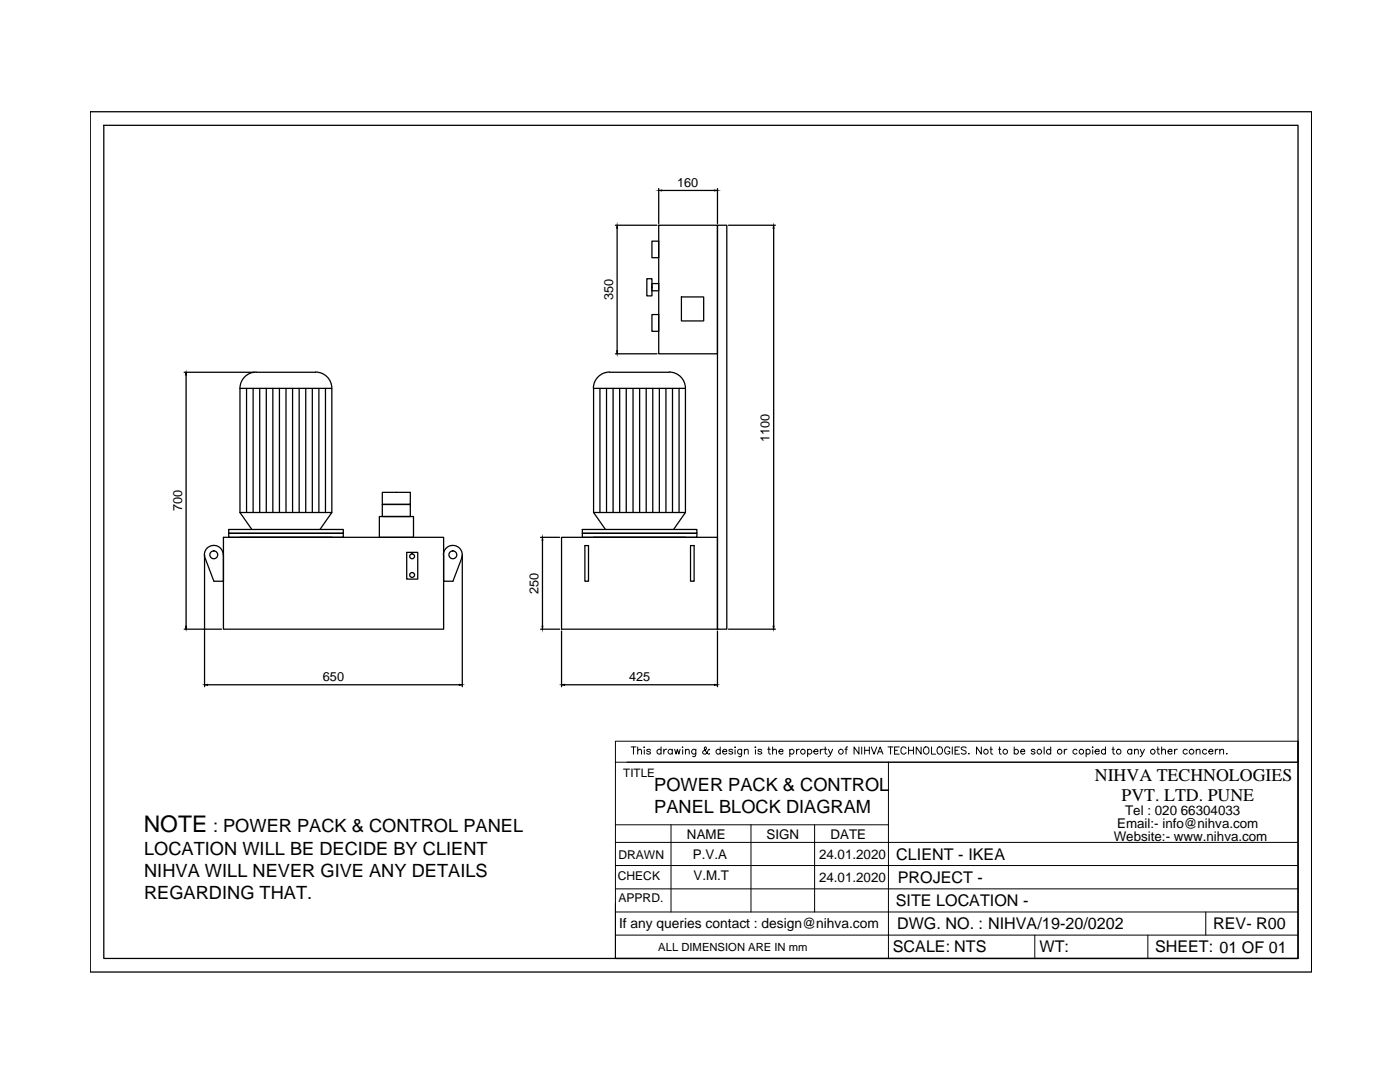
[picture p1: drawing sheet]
<svg xmlns="http://www.w3.org/2000/svg" width="279mm" height="216mm" viewBox="0 0 279 216" stroke-linecap="round" stroke-linejoin="round" font-family="sans-serif">
<!-- layer: 0 -->
<g fill="none" stroke="#000" stroke-width=".25">
<path d="M18 22.3h243.8v171.7h-243.8zM20.7 25h238.4v166.2h-238.4zM131.5 37.6v7M132.1 38h10.5M143.2 37.6v7M122.8 44.9h8.3M123.2 45.5v24.5M129.1 55.6h1v3.4h-1zM130.1 48.1h1.4v3.3h-1.4zM130.1 56.6h1.4v1.4h-1.4zM131.5 44.9h11.7v25.7h-11.7zM136 59.3h4.4v4.7h-4.4z"/>
<path d="M143.2 44.9h1.8v80.6h-1.8zM145.4 44.9h9.3M154.4 45.5v79.5M36.8 74.3h14M37.1 74.8v50.2M47.9 77.5h18.3v24.8M47.9 77.5v24.8M49.2 77.5v24.8M50.5 77.5v24.8M51.1 74.2a3.2 3.2 0 0 0-3.2 3.3M51.2 74.3h11.8M51.8 77.5v24.8"/>
<path d="M53.1 77.5v24.8M54.5 77.5v24.8M55.8 77.5v24.8M57.1 77.5v24.8M58.4 77.5v24.8M59.7 77.5v24.8M61 77.5v24.8M62.3 77.5v24.8M63 74.2a3.2 3.2 0 0 1 3.2 3.3M63.6 77.5v24.8M65 77.5v24.8M119.7 77.5v24.8"/>
<path d="M121 77.5v24.8M121.7 74.2a3.2 3.2 0 0 0-3.3 3.3M121.7 74.3h11.9M122.4 77.5v24.8M122.8 70.6h8.3M123.7 77.5v24.8M125 77.5v24.8M126.3 77.5v24.8M127.6 77.5v24.8M129 77.5v24.8M130.1 62.8h1.4v3.3h-1.4zM130.3 77.5v24.8"/>
<path d="M131.6 77.5v24.8M132.9 77.5v24.8M133.6 74.2a3.2 3.2 0 0 1 3.2 3.3M134.2 77.5v24.8M135.5 77.5v24.8M76.3 98.2v2.5h5.6v2.4h-5.6v-2.4h5.6v-2.5zM40.8 110.7v26.3M44.5 110.7a1.88 1.88 0 0 0-2.2-1.8 1.88 1.88 0 0 0-1.4 2.5M44.6 107.2h43.9v18.3h-43.9zM44.6 110.7v5.3h-1.9l-1.7-4.6M45.6 106.4h22.9v.8h-22.9zM45.6 105.6h22.9v.8h-22.9z"/>
<path d="M47.9 102.3h18.3l-2.3 3.3M47.9 107.2h18.3M47.9 102.3l2.4 3.3M75.7 103.1h6.8v4.1h-6.8zM81.2 110.2h2.2v5.4h-2.2zM92.1 111.4a1.87 1.87 0 0 0-1.4-2.5 1.87 1.87 0 0 0-2.2 1.8v5.3h1.9l1.7-4.6M92.3 110.7v26.3M107.9 107.2h3.8M108.3 107.8v17.2M112.1 107.2h31.1v18.3h-31.1zM116.2 106.4h22.9v.8h-22.9zM116.2 105.6h22.9v.8h-22.9z"/>
<path d="M116.7 108.9h.7v7.1h-.7zM118.5 102.3v-24.8h18.3v24.8M118.5 102.3h18.3l-2.4 3.3M118.5 107.2h18.3M118.5 102.3l2.3 3.3M137.8 108.9h.7v7.1h-.7zM36.8 125.5h7.4M41.4 136.6h50.3M107.9 125.5h3.8M112.1 125.9v11.1M112.7 136.6h29.9M143.2 125.9v11.1"/>
<path d="M145.4 125.5h9.3M259.1 147.9v43.3h-136.3"/>
<circle cx="42.7" cy="110.7" r=".78"/>
<circle cx="82.2" cy="114.7" r=".49"/>
<circle cx="82.2" cy="111" r=".49"/>
<circle cx="90.4" cy="110.7" r=".78"/>
</g>
<g fill="#000" stroke="#000" stroke-width=".2">
<path d="M131.5 38l.6-.1v.2zM142.6 37.9l.6 .1-.6 .1zM123.2 44.9v.6h-.1zM154.4 44.9l.1 .6h-.2zM37.1 74.3l.1 .5h-.2zM123.1 70h.1v.6zM108.3 107.2v.6h-.1zM37 125h.2l-.1 .5zM40.8 136.6h.6v.2zM91.7 136.6h.6l-.6 .2zM108.2 125h.1v.5zM112.1 136.6h.6v.2z"/>
<path d="M142.6 136.6h.6l-.6 .2zM154.3 125h.2l-.1 .5z"/>
</g>
<g fill="none" stroke="#000" stroke-width=".2">
<path d="M122.8 147.9h136.3v4.2h-136.3zM122.8 152.1v39.1M125.1 152.1h134M126 149h.9M126.4 149v1.5M127.3 149.8l.3-.3 .3 .1 .1 .9M127.3 149v1.5M128.5 149.1h.1zM128.6 149.6v.9M129.8 149.7a.43 .43 0 0 0-.8 0l.3 .2 .5 .2v.2a.43 .43 0 0 1-.8 0M131.9 149.7a.45 .45 0 0 0-.6 0 .45 .45 0 0 0 0 .6 .45 .45 0 0 0 .6 0M131.9 149v1.5"/>
<path d="M132.5 149.5v1M133.1 149.5a.51 .51 0 0 0-.6 .4M134.2 149.7a.47 .47 0 0 0-.7-.1 .47 .47 0 0 0 0 .7 .47 .47 0 0 0 .7 0M134.2 149.5v1M134.6 149.5l.3 1 .3-1 .3 1 .2-1M136.2 149.1h.1zM136.2 149.6v.9M136.8 149.8l.3-.3 .4 .1 .1 .9M136.8 149.5v1M138.9 149.5l-.1 1.3-.2 .2-.4-.1M138.9 149.7a.47 .47 0 0 0-.7-.1 .47 .47 0 0 0 0 .7 .47 .47 0 0 0 .7 0M141.6 149.6l-.1-.1-.1 .1a.76 .76 0 0 1-1.1 .8l-.1-.3 .1-.3 .7-.4-.2-.4-.2 .3 .2 .5 .6 .7 .2-.1"/>
<path d="M143.7 149.7a.47 .47 0 0 0-.7-.1 .47 .47 0 0 0 0 .7 .47 .47 0 0 0 .7 0M143.7 149v1.5M144.2 149.9h.8a.46 .46 0 0 0-.4-.3 .46 .46 0 0 0-.5 .4 .46 .46 0 0 0 .4 .5l.5-.2M146.2 149.7a.44 .44 0 0 0-.7 0l.6 .4 .1 .2a.44 .44 0 0 1-.7 0M146.7 149v.2zM146.7 149.6v.9M148 149.5v1.3l-.2 .2-.4-.1M148 149.7a.45 .45 0 0 0-.7 0 .45 .45 0 0 0 0 .6 .45 .45 0 0 0 .7 0M148.6 149.8l.3-.3 .4 .1v.9M148.6 149.5v1M150.7 149.1h.1zM150.8 149.6v.9"/>
<path d="M152 149.7a.44 .44 0 0 0-.7 0l.1 .2 .5 .2 .1 .2a.44 .44 0 0 1-.7 0M153.2 149.5h.5M153.4 149v1.2l.4 .3M154.2 149.8l.3-.3 .4 .1 .1 .9M154.2 149v1.5M155.5 149.9h.8a.45 .45 0 0 0-.7-.4 .45 .45 0 0 0-.1 .8l.2 .1a.38 .38 0 0 0 .6-.1M157.6 149.7a.47 .47 0 0 1 .7-.1 .47 .47 0 0 1 0 .7 .47 .47 0 0 1-.7 0M157.6 149.5v1.5M159 149.5v1M159.5 149.5a.45 .45 0 0 0-.5 .4M161.2 149.7a.47 .47 0 0 1 .7-.1 .47 .47 0 0 1 0 .7 .47 .47 0 0 1-.7 0M161.2 149.5v1.5"/>
<path d="M162.4 149.9h.9a.46 .46 0 0 0-.6-.3 .46 .46 0 0 0-.4 .4 .46 .46 0 0 0 .5 .5l.5-.2M163.7 149.5v1M164.3 149.5a.51 .51 0 0 0-.6 .4M164.5 149.5h.5M164.7 149v1.2l.4 .3M165.3 149.5l.4 1 .5-1M165.7 150.5l-.1 .3-.4 .2M168.6 149.5h.5M169.2 149l-.3 .1-.1 1.4M171.4 149v1.5l-1-1.5v1.5M172 149v1.5M172.6 149v1.5"/>
<path d="M172.6 149.7h.9M173.5 149v1.5M173.9 149l.5 1.5 .6-1.5M175.1 150.5l.6-1.5 .5 1.5M175.3 150h.7M177.2 149h1M177.3 152.1v39.1M177.7 149v1.5M178.5 149.7h.6M179.5 149h-1v1.5h1M180.8 149.4a.52 .52 0 0 0-.6-.4 .52 .52 0 0 0-.4 .6 .6 .6 0 0 0 .2 .8 .6 .6 0 0 0 .8-.1v-.2M181.3 149.7h1"/>
<path d="M181.3 149v1.5M182.3 149v1.5M183.8 149v1.5l-.9-1.5v1.5M184.4 149.3l.2-.2a.72 .72 0 0 1 .9 .5 .72 .72 0 0 1-.5 .9 .76 .76 0 0 1-.6-1.2zM185.9 149v1.5h.8M187.3 149.1a.71 .71 0 0 1 .8 .3 .71 .71 0 0 1-.1 .9 .66 .66 0 0 1-1-.1 .66 .66 0 0 1 .1-.9zM189.5 149.4a.52 .52 0 0 0-.6-.4 .52 .52 0 0 0-.4 .6 .6 .6 0 0 0 .2 .8 .6 .6 0 0 0 .8-.1v-.4h-.3M190 149v1.5M190.6 149.7h.5M191.5 149h-.9v1.5h.9M192.8 149.3l-.3-.3-.5 .1-.2 .2 .2 .3 .8 .3v.4a.63 .63 0 0 1-1 0M193.3 150.4h.1z"/>
<path d="M195.8 149v1.5l-.9-1.5v1.5M197.6 149.5h.4M197.8 149v1.2l.3 .3M199.3 149.5h.4M199.5 149v1.2v.2l.3 .1M202.4 149.7a.47 .47 0 0 1 .7-.1 .47 .47 0 0 1 0 .7 .47 .47 0 0 1-.7 0M202.4 149v1.5M203.7 149.9h.8a.46 .46 0 0 0-.5-.3 .46 .46 0 0 0-.4 .4 .46 .46 0 0 0 .4 .5l.5-.2M206.6 149.7a.44 .44 0 0 0-.8 0l.7 .4 .1 .2a.44 .44 0 0 1-.8 0M208.4 149v1.5M209.7 149.7a.47 .47 0 0 0-.7-.1 .47 .47 0 0 0 0 .7 .47 .47 0 0 0 .7 0M209.7 149v1.5"/>
<path d="M212.4 149.5v1M213 149.5l-.4 .1-.2 .3M214.9 149.7a.45 .45 0 0 0-.6 0 .45 .45 0 0 0 0 .6 .45 .45 0 0 0 .6 0M216.8 149.7a.45 .45 0 0 1 .6 0 .45 .45 0 0 1 0 .6 .45 .45 0 0 1-.6 0M216.8 149.5v1.5M218 149.1h.2zM218.1 149.6v.9M218.5 149.9h.9a.46 .46 0 0 0-.5-.3 .46 .46 0 0 0-.4 .4 .46 .46 0 0 0 .4 .5l.5-.2M220.6 149.7a.45 .45 0 0 0-.6 0 .45 .45 0 0 0 0 .6 .45 .45 0 0 0 .6 0M220.6 149v1.5M221.9 149.5h.5M222.1 149v1.2l.1 .2 .3 .1"/>
<path d="M225.9 149.7a.47 .47 0 0 0-.7-.1 .47 .47 0 0 0 0 .7 .47 .47 0 0 0 .7 0M225.9 149.5v1M226.4 149.8l.4-.3 .3 .1 .1 .9M226.4 149.5v1M227.6 149.5l.4 1 .4-1M228 150.5l-.1 .3-.4 .2M230.9 149.5h.5M231.1 149v1.2l.3 .3M231.8 149.8l.4-.3 .4 .1v.9M231.8 149v1.5M233.1 149.9h.8a.45 .45 0 0 0-.6-.4 .45 .45 0 0 0-.2 .8l.2 .1a.38 .38 0 0 0 .6-.1M234.4 149.5v1"/>
<path d="M235 149.5l-.5 .2-.1 .2M237 149.7a.47 .47 0 0 0-.7-.1 .47 .47 0 0 0 0 .7 .47 .47 0 0 0 .7 0M238.7 149.8l.4-.3 .4 .1v.9M238.7 149.5v1M240.8 149.7a.45 .45 0 0 0-.7 0 .45 .45 0 0 0 0 .6 .45 .45 0 0 0 .7 0M241.2 149.9h.9a.46 .46 0 0 0-.5-.3 .46 .46 0 0 0-.4 .4 .46 .46 0 0 0 .4 .5l.5-.2M242.5 149.5v1M243.1 149.5l-.3 .1-.3 .3M243.4 149.8l.4-.3 .4 .1v.9M243.4 149.5v1M244.8 150.4h.1zM122.8 177.4h136.3"/>
<path d="M122.8 172.7h136.3M122.8 168.1h136.3M122.8 164.6h54.5M133.9 164.6v17.4M149.9 164.6v17.4M162.6 164.6v17.4M122.8 182h136.3M122.8 186.6h136.3M206.5 186.6v4.6M229.1 186.6v4.6M240.6 182v4.6"/>
<circle cx="160.2" cy="150" r=".48"/>
<circle cx="167.8" cy="150" r=".48"/>
<circle cx="196.8" cy="150" r=".48"/>
<circle cx="200.6" cy="150" r=".48"/>
<circle cx="207.4" cy="150" r=".48"/>
<circle cx="211.5" cy="150" r=".48"/>
<circle cx="215.8" cy="150" r=".48"/>
<circle cx="223.3" cy="150" r=".48"/>
<circle cx="230.1" cy="150" r=".48"/>
<circle cx="237.8" cy="150" r=".48"/>
</g>
<text font-size="4.6" x="28.7" y="166">NOTE</text>
<g font-size="3.6">
<text x="218.5" y="155.9">NIHVA TECHNOLOGIES</text>
<text x="130.6" y="157.8">POWER PACK &amp; CONTROL</text>
<text x="223.8" y="159.9">PVT. LTD. PUNE</text>
<text x="42.5" y="166">: POWER PACK &amp; CONTROL PANEL</text>
<text x="130.6" y="162.2">PANEL BLOCK DIAGRAM</text>
<text x="28.8" y="170.6">LOCATION WILL BE DECIDE BY CLIENT</text>
<text x="28.8" y="175">NIHVA WILL NEVER GIVE ANY DETAILS</text>
<text x="28.8" y="179.5">REGARDING THAT.</text>
</g>
<g font-size="3.2">
<text x="178.9" y="171.6">CLIENT - IKEA</text>
<text x="179.2" y="176.1">PROJECT -</text>
<text x="178.8" y="180.8">SITE LOCATION -</text>
<text x="179" y="185.4">DWG. NO. : NIHVA/19-20/0202</text>
<text x="242.1" y="185.4">REV- R00</text>
<text x="178.2" y="190">SCALE: NTS</text>
<text x="207.4" y="190">WT:</text>
<text x="230.5" y="190">SHEET: 01 OF 01</text>
</g>
<text font-size="2.8" x="123.5" y="185.1">If any queries contact : design@nihva.com</text>
<g font-size="2.7">
<text x="137.1" y="167.4">NAME</text>
<text x="153" y="167.4">SIGN</text>
<text x="165.7" y="167.4">DATE</text>
<text x="222.3" y="167.8">Website:- www.nihva.com</text>
<text x="222.9" y="165.3">Email:- info@nihva.com</text>
<text x="224.6" y="162.6">Tel : 020 66304033</text>
<text x="138.3" y="171.4">P.V.A</text>
<text x="163.5" y="171.4">24.01.2020</text>
<text x="138.4" y="175.5">V.M.T</text>
<text x="163.5" y="176">24.01.2020</text>
</g>
<g font-size="2.5">
<text x="135.1" y="37.2">160</text>
<text x="122.4" y="59.9" transform="rotate(-90 122.4 59.9)">350</text>
<text x="153.6" y="88.2" transform="rotate(-90 153.6 88.2)">1100</text>
<text x="36.3" y="102.1" transform="rotate(-90 36.3 102.1)">700</text>
<text x="107.5" y="118.5" transform="rotate(-90 107.5 118.5)">250</text>
<text x="64.4" y="135.9">650</text>
<text x="125.5" y="135.9">425</text>
</g>
<g font-size="2.4">
<text x="123.4" y="171.4">DRAWN</text>
<text x="123.3" y="175.5">CHECK</text>
<text x="123.4" y="180.1">APPRD.</text>
</g>
<text font-size="2.3" x="124.4" y="155.1">TITLE</text>
<text font-size="2.2" x="131.4" y="189.7">ALL DIMENSION ARE IN mm</text>
</svg>
